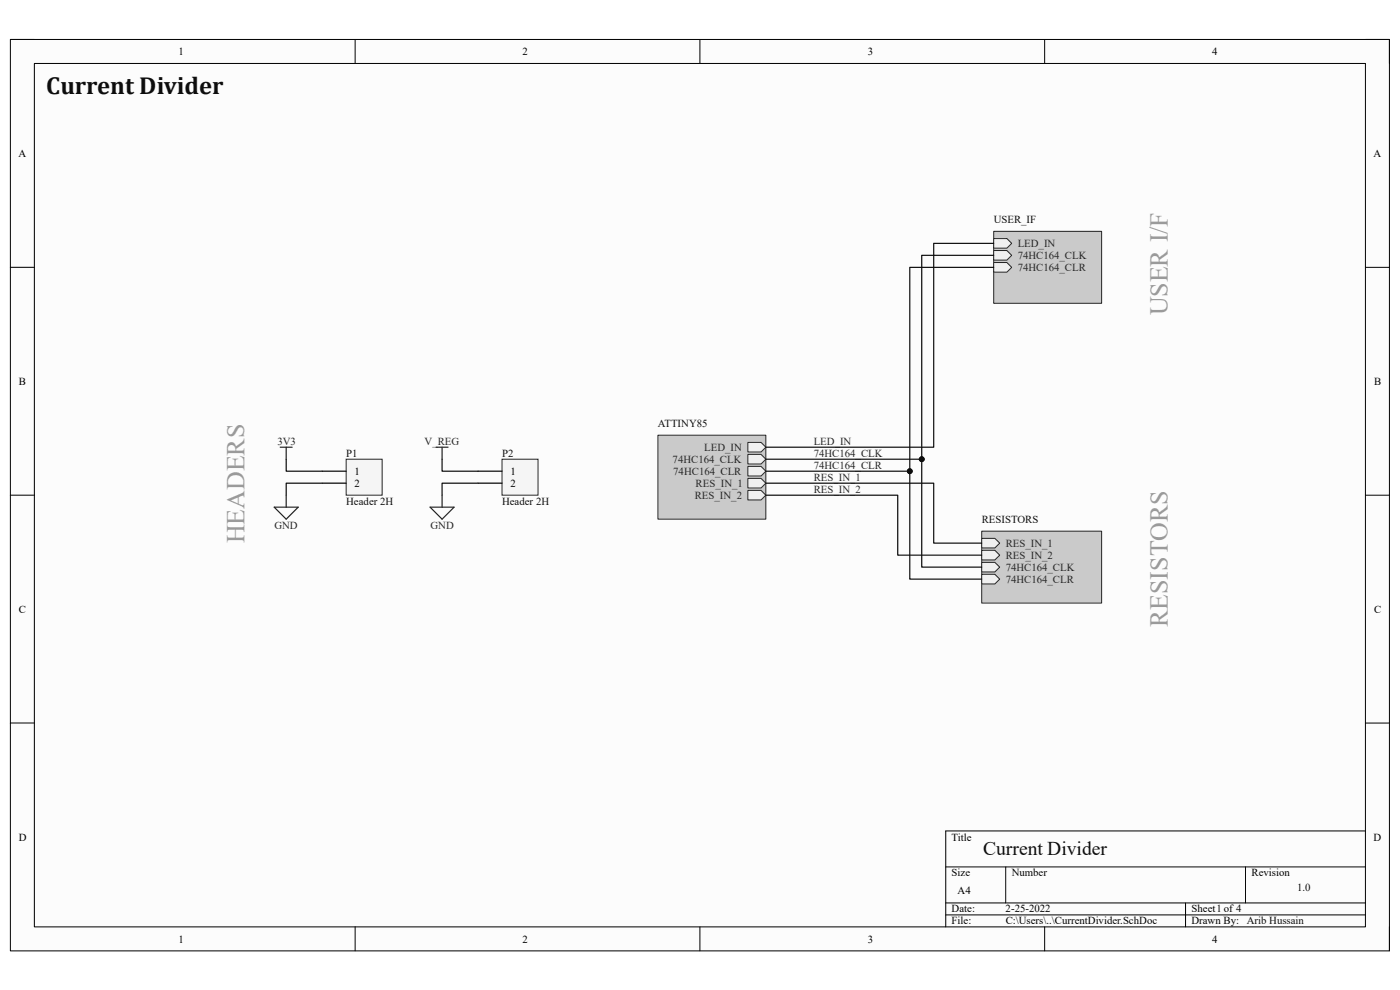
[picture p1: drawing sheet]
<svg xmlns="http://www.w3.org/2000/svg" width="297mm" height="210mm" viewBox="0 0 297 210" stroke-linecap="round" stroke-linejoin="round" font-family="sans-serif">
<path d="M2.2 8.4h292.6v193.3h-292.6z" fill-rule="evenodd" fill="#fcfcfc"/>
<path d="M2.2 8.4h292.6v193.3h-292.6z" fill="none" stroke="#000" stroke-width=".21"/>
<path d="M7.3 13.5h282.4v183.1h-282.4z" fill-rule="evenodd" fill="#fcfcfc"/>
<g fill="none" stroke="#000" stroke-width=".21">
<path d="M2.2 8.4h5.1M7.3 13.5h282.4v183.1h-282.4zM75.3 8.4v5.1M148.5 8.4v5.1M221.6 8.4v5.1M289.7 8.4h5.1v5.1M2.2 56.7h5.1M289.7 56.7h5.1M2.2 105h5.1M289.7 105.1h5.1M2.2 153.4h5.1M289.7 153.4h5.1"/>
<path d="M289.7 176.3h-89.1v20.3M75.3 196.6v5.1M148.5 196.6v5.1M200.6 183.9h89.1M200.6 191.5h89.1M200.6 194.1h89.1M213.4 183.9v7.6M221.6 196.6v5.1M251.5 191.5v5.1M264.2 183.9v7.6M294.8 196.6v5.1"/>
</g>
<path d="M210.8 49.1h22.9v15.2h-22.9z" fill-rule="evenodd" fill="#cacaca"/>
<path d="M210.8 49.1h22.9v15.2h-22.9z" fill="none" stroke="#262626" stroke-width=".21"/>
<path d="M210.8 50.6h2.8l1 1-1 1h-2.8z" fill-rule="evenodd" fill="#f0f0f0"/>
<path d="M210.8 50.6h2.8l1 1-1 1h-2.8z" fill="none" stroke="#262626" stroke-width=".21"/>
<path d="M210.8 53.1h2.8l1 1.1-1 1h-2.8z" fill-rule="evenodd" fill="#f0f0f0"/>
<path d="M210.8 53.1h2.8l1 1.1-1 1h-2.8z" fill="none" stroke="#262626" stroke-width=".21"/>
<path d="M210.8 55.7h2.8l1 1-1 1h-2.8z" fill-rule="evenodd" fill="#f0f0f0"/>
<path d="M210.8 55.7h2.8l1 1-1 1h-2.8z" fill="none" stroke="#262626" stroke-width=".21"/>
<path d="M139.6 92.3h22.9v17.8h-22.9z" fill-rule="evenodd" fill="#cacaca"/>
<path d="M139.6 92.3h22.9v17.8h-22.9z" fill="none" stroke="#262626" stroke-width=".21"/>
<path d="M158.7 93.9h2.8l1 1-1 1h-2.8z" fill-rule="evenodd" fill="#f0f0f0"/>
<path d="M158.7 93.9h2.8l1 1-1 1h-2.8z" fill="none" stroke="#262626" stroke-width=".21"/>
<path d="M158.7 96.4h2.8l1 1-1 1h-2.8z" fill-rule="evenodd" fill="#f0f0f0"/>
<path d="M158.7 96.4h2.8l1 1-1 1h-2.8z" fill="none" stroke="#262626" stroke-width=".21"/>
<path d="M158.7 98.9h2.8l1 1.1-1 1h-2.8z" fill-rule="evenodd" fill="#f0f0f0"/>
<path d="M158.7 98.9h2.8l1 1.1-1 1h-2.8z" fill="none" stroke="#262626" stroke-width=".21"/>
<path d="M158.7 101.5h2.8l1 1-1 1h-2.8z" fill-rule="evenodd" fill="#f0f0f0"/>
<path d="M158.7 101.5h2.8l1 1-1 1h-2.8z" fill="none" stroke="#262626" stroke-width=".21"/>
<path d="M158.7 104h2.8l1 1-1 1.1h-2.8z" fill-rule="evenodd" fill="#f0f0f0"/>
<path d="M158.7 104h2.8l1 1-1 1.1h-2.8z" fill="none" stroke="#262626" stroke-width=".21"/>
<path d="M208.3 112.7h25.4v15.2h-25.4z" fill-rule="evenodd" fill="#cacaca"/>
<path d="M208.3 112.7h25.4v15.2h-25.4z" fill="none" stroke="#262626" stroke-width=".21"/>
<path d="M208.3 114.2h2.8l1 1-1 1h-2.8z" fill-rule="evenodd" fill="#f0f0f0"/>
<path d="M208.3 114.2h2.8l1 1-1 1h-2.8z" fill="none" stroke="#262626" stroke-width=".21"/>
<path d="M208.3 119.3h2.8l1 1-1 1h-2.8z" fill-rule="evenodd" fill="#f0f0f0"/>
<path d="M208.3 119.3h2.8l1 1-1 1h-2.8z" fill="none" stroke="#262626" stroke-width=".21"/>
<path d="M208.3 121.8h2.8l1 1.1-1 1h-2.8z" fill-rule="evenodd" fill="#f0f0f0"/>
<path d="M208.3 121.8h2.8l1 1.1-1 1h-2.8z" fill="none" stroke="#262626" stroke-width=".21"/>
<path d="M208.3 116.7h2.8l1 1.1-1 1h-2.8z" fill-rule="evenodd" fill="#f0f0f0"/>
<path d="M208.3 116.7h2.8l1 1.1-1 1h-2.8z" fill="none" stroke="#262626" stroke-width=".21"/>
<path d="M73.4 97.4h7.7v7.6h-7.7z" fill-rule="evenodd" fill="#f5f5f5"/>
<path d="M73.4 97.4h7.7v7.6h-7.7z" fill="none" stroke="#262626" stroke-width=".21"/>
<path d="M68.3 100h5.1M68.3 102.5h5.1" fill="none" stroke="#000" stroke-width=".25"/>
<path d="M59.4 94.9h2.6M60.7 94.9v2.5M58.2 107.6h5.1l-2.6 2.5zM60.7 105v2.6" fill="none" stroke="#262626" stroke-width=".25"/>
<path d="M106.5 97.4h7.6v7.6h-7.6z" fill-rule="evenodd" fill="#f5f5f5"/>
<path d="M106.5 97.4h7.6v7.6h-7.6z" fill="none" stroke="#262626" stroke-width=".21"/>
<path d="M101.4 100h5.1M101.4 102.5h5.1" fill="none" stroke="#000" stroke-width=".25"/>
<path d="M92.5 94.9h2.6M93.8 94.9v2.5M91.2 107.6h5.1l-2.5 2.5zM93.8 105v2.6" fill="none" stroke="#262626" stroke-width=".25"/>
<path d="M210.8 51.6h-12.7v43.3h-35.6M210.8 56.7h-17.8v43.3h-30.5" fill="none" stroke="#0e0e0e" stroke-width=".25"/>
<circle cx="193" cy="100" r=".51" fill="#0e0e0e"/>
<circle cx="193" cy="100" r=".51" fill="none" stroke="#0e0e0e" stroke-width=".21"/>
<path d="M210.8 54.2h-15.3v43.2h-33" fill="none" stroke="#0e0e0e" stroke-width=".25"/>
<circle cx="195.5" cy="97.4" r=".51" fill="#0e0e0e"/>
<circle cx="195.5" cy="97.4" r=".51" fill="none" stroke="#0e0e0e" stroke-width=".21"/>
<path d="M193 100v22.9h15.3" fill="none" stroke="#0e0e0e" stroke-width=".25"/>
<circle cx="193" cy="100" r=".51" fill="#0e0e0e"/>
<circle cx="193" cy="100" r=".51" fill="none" stroke="#0e0e0e" stroke-width=".21"/>
<path d="M195.5 97.4v22.9h12.8" fill="none" stroke="#0e0e0e" stroke-width=".25"/>
<circle cx="195.5" cy="97.4" r=".51" fill="#0e0e0e"/>
<circle cx="195.5" cy="97.4" r=".51" fill="none" stroke="#0e0e0e" stroke-width=".21"/>
<path d="M60.7 97.4v2.6h7.6M93.8 97.4v2.6h7.6M68.3 102.5h-7.6v2.5M101.4 102.5h-7.6v2.5M162.5 102.5h35.6v12.7h10.2M162.5 105.1h28v12.7h17.8" fill="none" stroke="#0e0e0e" stroke-width=".25"/>
<g font-size="5.5" fill="#999">
<text x="247.8" y="66.9" transform="rotate(-90 247.8 66.9)">USER I/F</text>
<text x="51.9" y="115.2" transform="rotate(-90 51.9 115.2)">HEADERS</text>
<text x="247.8" y="133" transform="rotate(-90 247.8 133)">RESISTORS</text>
</g>
<text font-size="5.2" fill="#0e0e0e" x="9.8" y="19.9">Current Divider</text>
<text font-size="4.1" fill="#0e0e0e" x="208.6" y="181.5">Current Divider</text>
<g font-size="2.3">
<text x="37.9" y="11.7">1</text>
<text x="110.9" y="11.7">2</text>
<text x="184.1" y="11.7">3</text>
<text x="257.1" y="11.7">4</text>
<text x="3.9" y="33.3">A</text>
<text x="291.4" y="33.3">A</text>
<text x="4" y="81.6">B</text>
<text x="291.5" y="81.6">B</text>
<text x="75.2" y="100.7">1</text>
<text x="108.3" y="100.7">1</text>
<text x="75.2" y="103.3">2</text>
<text x="108.3" y="103.3">2</text>
<text x="4" y="130">C</text>
<text x="291.5" y="130">C</text>
<text x="4" y="178.3">D</text>
<text x="201.9" y="178.3">Title</text>
<text x="291.4" y="178.3">D</text>
<text x="201.9" y="185.9">Size</text>
<text x="214.6" y="185.9">Number</text>
<text x="265.5" y="185.9">Revision</text>
<text x="203.2" y="189.7">A4</text>
<text x="201.9" y="193.5">Date:</text>
<text x="201.9" y="196.1">File:</text>
<text x="213.3" y="193.5">2-25-2022</text>
<text x="213.4" y="196.1">C:\Users\..\CurrentDivider.SchDoc</text>
<text x="252.8" y="193.5">Sheet1 of 4</text>
<text x="252.8" y="196.1">Drawn By:</text>
<text x="37.9" y="199.9">1</text>
<text x="110.9" y="199.9">2</text>
<text x="184.1" y="199.9">3</text>
<text x="257.1" y="199.9">4</text>
</g>
<g font-size="2.3" fill="#0e0e0e">
<text x="210.8" y="47.3">USER_IF</text>
<text x="139.6" y="90.6">ATTINY85</text>
<text x="73.4" y="96.9">P1</text>
<text x="106.5" y="96.9">P2</text>
<text x="73.4" y="107.1">Header 2H</text>
<text x="106.5" y="107.1">Header 2H</text>
<text x="208.3" y="110.9">RESISTORS</text>
<text x="275.2" y="189">1.0</text>
<text x="264.5" y="196.1">Arib Hussain</text>
</g>
<g font-size="2.3" fill="#262626">
<text x="215.9" y="52.4">LED_IN</text>
<text x="215.9" y="54.9">74HC164_CLK</text>
<text x="215.9" y="57.4">74HC164_CLR</text>
<text x="58.8" y="94.4">3V3</text>
<text x="90.1" y="94.4">V_REG</text>
<text x="149.4" y="95.6">LED_IN</text>
<text x="172.6" y="94.4">LED_IN</text>
<text x="142.7" y="98.2">74HC164_CLK</text>
<text x="142.8" y="100.7">74HC164_CLR</text>
<text x="172.6" y="96.9">74HC164_CLK</text>
<text x="172.6" y="99.4">74HC164_CLR</text>
<text x="172.6" y="102">RES_IN_1</text>
<text x="147.4" y="105.8">RES_IN_2</text>
<text x="147.6" y="103.3">RES_IN_1</text>
<text x="172.6" y="104.5">RES_IN_2</text>
<text x="58.3" y="112.1">GND</text>
<text x="91.4" y="112.1">GND</text>
<text x="213.4" y="116">RES_IN_1</text>
<text x="213.4" y="118.5">RES_IN_2</text>
<text x="213.4" y="121.1">74HC164_CLK</text>
<text x="213.4" y="123.6">74HC164_CLR</text>
</g>
</svg>
